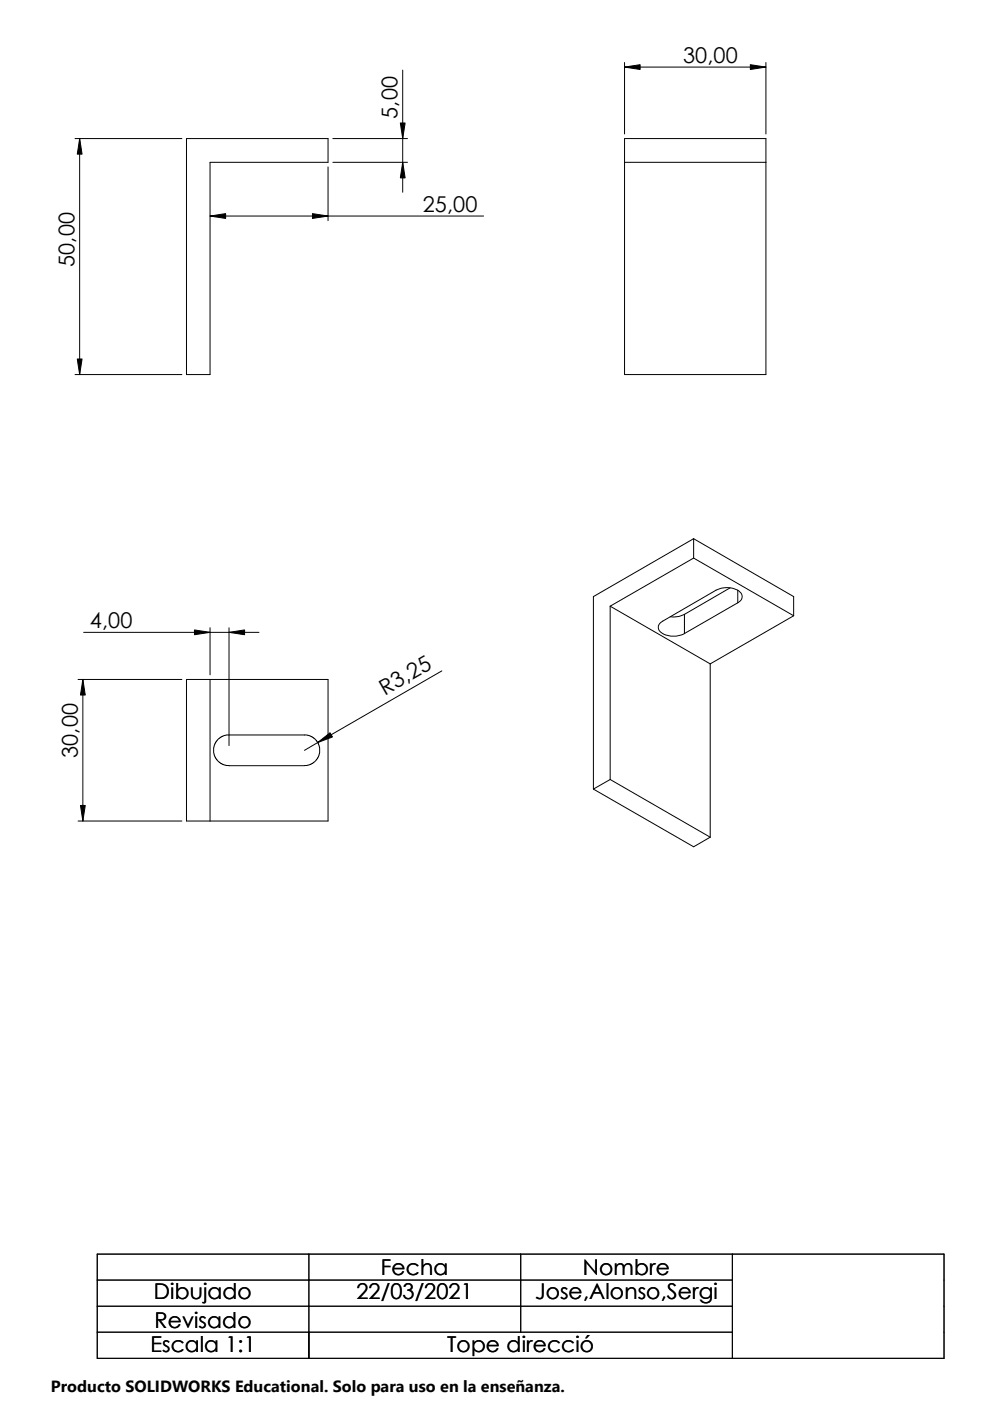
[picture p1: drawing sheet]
<svg xmlns="http://www.w3.org/2000/svg" width="210mm" height="297mm" viewBox="0 0 210 297" stroke-linecap="round" stroke-linejoin="round" font-family="sans-serif">
<g fill="none" stroke="#000" stroke-width=".21">
<path d="M85.4 14.9v25.9M132.4 14.2l3.3-.5v1zM132.4 13.2v15.2M132.4 14.2h30M159.1 13.7l3.3 .5-3.3 .5zM162.4 13.2v15.2M15.9 29.4h22.7M16.9 29.4l.5 3.3h-1zM16.9 29.4v50M39.5 29.4h30.1v5h-25.1v45h-5zM69.6 35.4v11.4M70.6 34.4h15.8"/>
<path d="M70.6 29.4h15.8M84.9 26.1h1l-.5 3.3zM85.4 34.4l.5 3.3h-1zM132.4 34.4h30M132.4 29.4h30v50h-30zM44.5 45.8l3.3-.5v1zM44.5 45.8h58M66.3 45.3l3.3 .5-3.3 .5zM15.9 79.4h22.7M16.4 76.1h1l-.5 3.3zM147.1 114.2l-21.3 12.3v40.8M147.1 114.2v4.1"/>
<path d="M147.1 118.3l-17.7 10.2M147.1 118.3l21.2 12.3M147.1 114.2l21.2 12.3v4.1M17.7 134.1h37.2M41.2 133.6l3.3 .5-3.3 .5zM44.5 133.1v10M48.6 134.1l3.3-.5v1zM48.6 133.1v25M129.4 128.5v36.8M129.4 128.5l21.2 12.3M145.1 130.3a5.1 5.1 0 0 1-3 .5M145.1 130.3v4"/>
<path d="M154.8 124.6l-9.7 5.7M156.4 127.8a1.45 1.45 0 0 0 .9-1.5 1.45 1.45 0 0 0-1.2-1.3 5 5 0 0 0-4.3 .1l-11.3 6.6a1.39 1.39 0 0 0-.9 1.3 1.39 1.39 0 0 0 .9 1.3 5.1 5.1 0 0 0 4.6 0M156.4 125.1v2.7M156.4 127.8l-11.3 6.5M168.3 130.6l-17.7 10.2M16.6 144.1h22M17.6 144.1l.5 3.3h-1zM17.6 144.1v30M39.5 144.1h30.1v30h-30.1zM44.5 144.1v30M67.4 157.4l2.6-2 .5 .9zM93.7 142.2l-29.1 16.9"/>
<path d="M150.6 140.8v36.7M16.6 174.1h22M17.1 170.8h1l-.5 3.3zM64.6 162.3l1-.1 1-.6 .7-.8 .5-1.2-.2-1.6-.5-1-.8-.7-1.2-.5h-17.1l-.8 .3-.7 .4-.7 .8-.5 1.2 .1 1.6 .6 1 .8 .7 1.2 .5h16.6M125.8 167.3l21.3 12.2 3.5-2M129.4 165.3l-3.6 2M129.4 165.3l21.2 12.2M20.6 265.9h179.6v22.1h-179.6zM20.6 271.4h134.7M20.6 276.9h134.7M65.5 265.9v22.1M110.4 265.9v16.5"/>
<path d="M155.3 265.9v22.1M20.6 282.4h134.7"/>
</g>
<g fill="#000">
<path d="M132.4 14.2l3.3-.5v1zM159.1 13.7l3.3 .5-3.3 .5zM16.9 29.4l.5 3.3h-1zM84.9 26.1h1l-.5 3.3zM85.4 34.4l.5 3.3h-1zM44.5 45.8l3.3-.5v1zM66.3 45.3l3.3 .5-3.3 .5zM16.4 76.1h1l-.5 3.3zM41.2 133.6l3.3 .5-3.3 .5zM48.6 134.1l3.3-.5v1zM17.6 144.1l.5 3.3h-1zM67.4 157.4l2.6-2 .5 .9z"/>
<path d="M17.1 170.8h1l-.5 3.3z"/>
</g>
<path d="M10.8 291.5h104.2v5.5h-104.2z" fill="#fff"/>
<g font-size="4.6">
<text x="144.8" y="13.3">30,00</text>
<text x="84.3" y="25.2" transform="rotate(-90 84.3 25.2)">5,00</text>
<text x="89.6" y="44.9">25,00</text>
<text x="15.8" y="56.6" transform="rotate(-90 15.8 56.6)">50,00</text>
<text x="19.1" y="133.1">4,00</text>
<text x="81.6" y="147.5" transform="rotate(-30 81.6 147.5)">R3,25</text>
<text x="16.5" y="160.7" transform="rotate(-90 16.5 160.7)">30,00</text>
<text x="32.6" y="275.5">Dibujado</text>
<text x="75.6" y="275.5">22/03/2021</text>
<text x="80.8" y="270.4">Fecha</text>
<text x="113.5" y="275.5">Jose,Alonso,Sergi</text>
<text x="123.6" y="270.4">Nombre</text>
<text x="32.7" y="281.5">Revisado</text>
<text x="31.9" y="286.6">Escala 1:1</text>
<text x="94.8" y="286.6">Tope direcció</text>
</g>
<text font-size="3.4" x="10.8" y="295.2">Producto SOLIDWORKS Educational. Solo para uso en la enseñanza.</text>
</svg>
